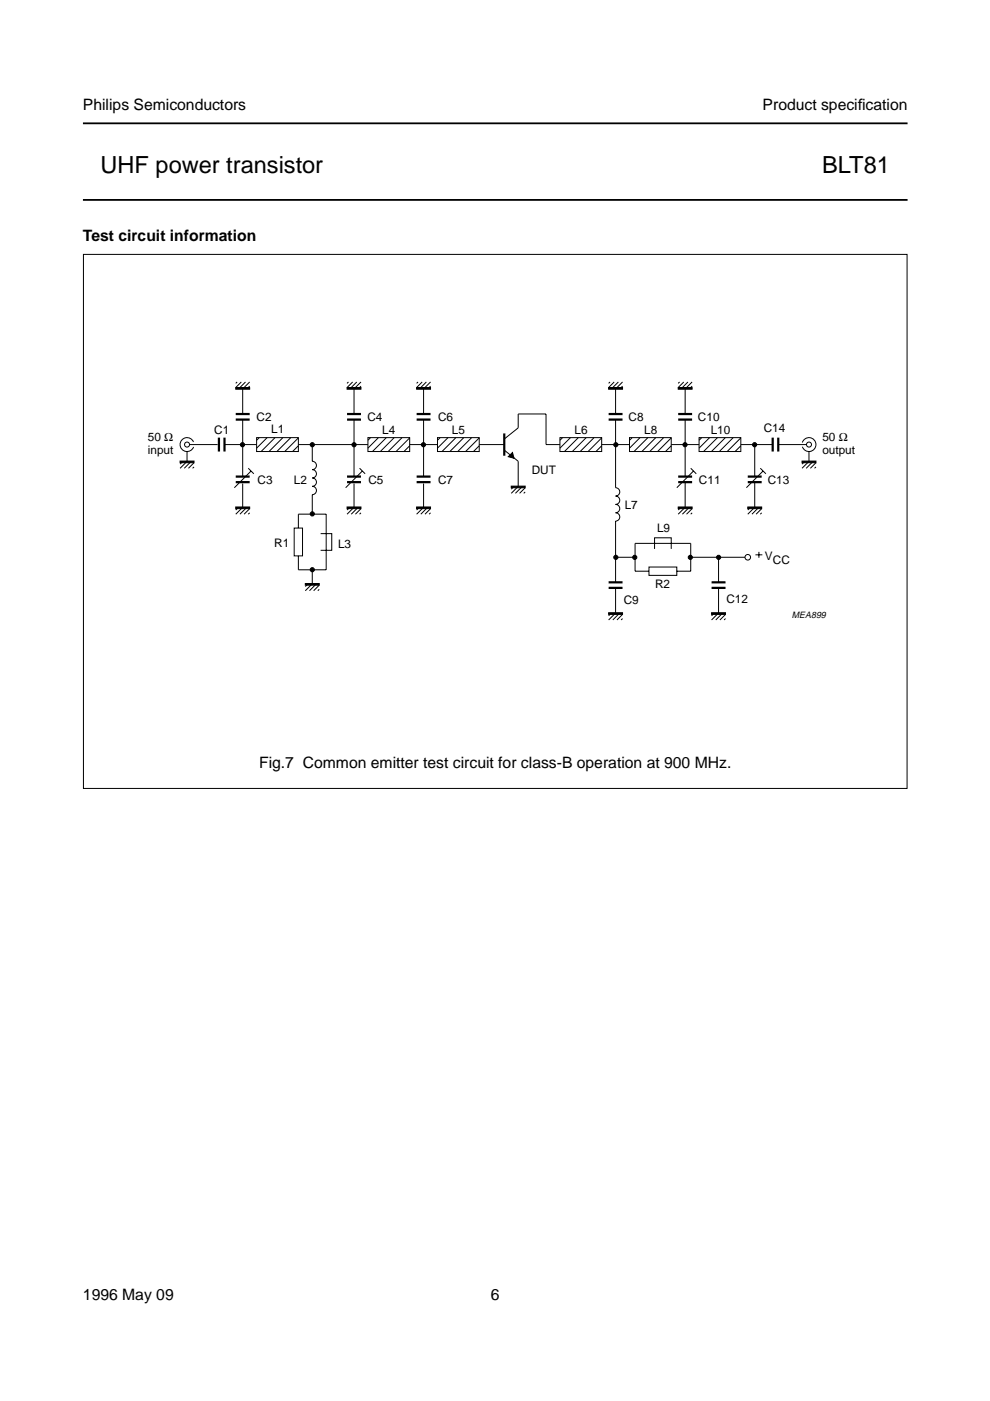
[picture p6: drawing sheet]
<svg xmlns="http://www.w3.org/2000/svg" width="210mm" height="297mm" viewBox="0 0 210 297" stroke-linecap="round" stroke-linejoin="round" font-family="sans-serif">
<path d="M17.6 26.2h174.8M17.6 42.4h174.8" fill="none" stroke="#000" stroke-width=".38"/>
<path d="M47.1 160.6h115.8v6.7h-115.8z" fill-rule="evenodd" fill="#fff"/>
<g fill="#fff">
<path d="M178.4 84.6h13.5z"/>
<path d="M178.3 83.7v2z"/>
<path d="M17.5 80.8h174.4v7.1h-174.4z"/>
<circle cx="162" cy="81.6" r=".22"/>
<circle cx="162" cy="83.5" r=".22"/>
<circle cx="162" cy="85.4" r=".22"/>
<circle cx="162" cy="87.2" r=".22"/>
<circle cx="47.1" cy="81.6" r=".22"/>
<circle cx="47.1" cy="83.5" r=".22"/>
<circle cx="47.1" cy="85.4" r=".22"/>
<circle cx="47.1" cy="87.2" r=".22"/>
</g>
<g fill="none" stroke="#000" stroke-width=".21">
<path d="M17.7 53.9h174.6v113.3h-174.6zM38.8 97.8l-.6 .6M39.7 95.7v2.1l-1.5 1.5M40.2 94.3h5.9M40.5 97.8l-1.4 1.5M41 93.7a1.47 1.47 0 0 0-2.2-.6 1.47 1.47 0 0 0 0 2.4 1.47 1.47 0 0 0 2.2-.7M41.1 98.1l-1.1 1.2M41.1 99l-.3 .3M47.6 94.3h6.8M50.3 81l-.3 .3M51.2 81l-1.2 1.2M51.5 89v12"/>
<path d="M52 81l-1.4 1.5M52.6 99.3l1.2 1.2M52.9 81l-1.4 1.5v5.3M52.9 81.9l-.6 .6M53.2 99.9l-3.5 3.5M54.4 92.8h8.9v2.9h-8.9zM55 92.8l-.6 .5M56.6 92.8l-2.2 2.2M58.3 92.8l-2.9 2.9M60 92.8l-3 2.9M61.6 92.8l-2.9 2.9M63.3 94.3h14.7"/>
<path d="M63.3 94.5l-1.3 1.2M63.3 92.8l-2.9 2.9M66.2 94.3v3.5a.89 .89 0 0 1 .9 .9 .89 .89 0 0 1-.9 .9 .88 .88 0 0 1 .9 .9 .88 .88 0 0 1-.9 .8 .88 .88 0 0 1 .9 .9 .88 .88 0 0 1-.9 .9 .88 .88 0 0 1 .9 .9 .88 .88 0 0 1-.9 .9v4.1M73.9 81l-.3 .3M74.8 81l-1.2 1.2M75.1 89v12M75.6 81l-1.4 1.5M76.2 99.3l1.2 1.2M76.5 81l-1.4 1.5v5.3M76.5 81.9l-.6 .6M76.8 99.9l-3.5 3.5M78 92.8h8.9v2.9h-8.9z"/>
<path d="M78.6 92.8l-.6 .5M80.2 92.8l-2.2 2.2M81.9 92.8l-2.9 2.9M83.6 92.8l-3 2.9M85.2 92.8l-2.9 2.9M86.9 94.3h5.9M86.9 94.5l-1.3 1.2M86.9 92.8l-2.9 2.9M88.6 81l-.3 .3M89.5 81l-1.2 1.2M89.8 89v12M90.4 81l-1.5 1.5"/>
<path d="M91.3 81l-1.5 1.5v5.3M91.3 81.9l-.6 .6M92.8 92.8h8.8v2.9h-8.8zM93.3 92.8l-.5 .5M95 92.8l-2.2 2.2M96.7 92.8l-3 2.9M98.3 92.8l-2.9 2.9M100 92.8l-3 2.9M101.6 94.3h5.3M101.6 94.5l-1.2 1.2M101.6 92.8l-2.9 2.9M106.9 93.1l3-2.4v-2.9h5.9v6.5h2.9"/>
<path d="M106.9 95.4l3 2.4v5.3M108.7 96.9l.3 .3M118.7 92.8h8.9v2.9h-8.9zM119.3 92.8l-.6 .5M121 92.8l-2.3 2.2M122.6 92.8l-2.9 2.9M124.3 92.8l-3 2.9M126 92.8l-3 2.9M127.6 94.3h5.9M127.6 94.5l-1.3 1.2M127.6 92.8l-2.9 2.9M129.3 81l-.3 .3"/>
<path d="M130.2 81l-1.2 1.2M130.5 89v14.4a.89 .89 0 0 1 .9 .9 .89 .89 0 0 1-.9 .9 .88 .88 0 0 1 .9 .9 .88 .88 0 0 1-.9 .8 .88 .88 0 0 1 .9 .9 .88 .88 0 0 1-.9 .9 .89 .89 0 0 1 .9 .9 .89 .89 0 0 1-.9 .9v13M131.1 81l-1.5 1.5M132 81l-1.5 1.5v5.3M132 81.9l-.6 .6M133.5 92.8h8.8v2.9h-8.8zM134 92.8l-.5 .5M135.7 92.8l-2.2 2.2M137.4 92.8l-3 2.9M139 92.8l-2.9 2.9M140.7 92.8l-2.9 2.9M142.3 94.3h5.9"/>
<path d="M142.3 94.5l-1.2 1.2M142.3 92.8l-2.9 2.9M144.1 81l-.3 .3M145 81l-1.2 1.2M145.3 89v12M145.9 81l-1.5 1.5M146.4 99.3l1.2 1.2M146.7 81l-1.4 1.5v5.3M146.7 81.9l-.5 .6M147 99.9l-3.5 3.5M148.2 92.8h8.9v2.9h-8.9zM148.8 92.8l-.6 .5"/>
<path d="M150.5 92.8l-2.3 2.2M152.1 92.8l-2.9 2.9M153.8 92.8l-3 2.9M155.5 92.8l-3 2.9M157.1 94.3h6.8M157.1 94.5l-1.3 1.2M157.1 92.8l-2.9 2.9M160 94.3v6.7M161.2 99.3l1.2 1.2M161.8 99.9l-3.6 3.5M165 94.3h5.9M170.1 93.8a1.47 1.47 0 0 1 2.3-.7 1.47 1.47 0 0 1 0 2.3 1.47 1.47 0 0 1-2.3-.7"/>
<path d="M170.6 97.8l-.6 .6M171.5 95.7v2.1l-1.5 1.5M172.4 97.8l-1.5 1.5M173 98.1l-1.2 1.2M173 99l-.3 .3M50.6 107.5l-.6 .6M51.5 102.5v5l-1.5 1.5M52.3 107.5l-1.4 1.5M52.9 107.8l-1.1 1.2M52.9 108.7l-.3 .3M62.4 112h1.7v5.9h-1.7zM63.3 112v-3h5.9v11.8h-5.9v-2.9"/>
<path d="M68 113.1h2.3v3.6h-2.3M74.2 107.5l-.6 .6M75.1 102.5v5l-1.5 1.5M75.9 107.5l-1.4 1.5M76.5 107.8l-1.1 1.2M76.5 108.7l-.3 .3M88.9 107.5l-.6 .6M89.8 102.5v5l-1.5 1.5M90.7 107.5l-1.5 1.5M91.3 107.8l-1.2 1.2M91.3 108.7l-.3 .3M109 103.1l-.6 .6"/>
<path d="M109.9 103.1l-1.5 1.5M110.8 103.1l-1.5 1.5M111.3 103.4l-1.1 1.2M111.3 104.3l-.3 .3M130.5 118.2h4.1M138.8 116.4v-2.4h3.5v2.4M144.4 107.5l-.6 .6M145.3 102.2v5.3l-1.5 1.5M146.2 107.5l-1.5 1.5M146.4 118.2h11.6M146.7 107.8l-1.1 1.2M146.7 108.7l-.3 .3"/>
<path d="M152.3 118.2v5.3M159.1 107.5l-.6 .6M160 102.2v5.3l-1.5 1.5M160.2 117.6h1.4M160.9 107.5l-1.5 1.5M160.9 117v1.3M161.5 107.8l-1.2 1.2M161.5 108.7l-.3 .3M65.3 123.8l-.6 .6M66.2 120.8v3l-1.5 1.4M67.1 123.8l-1.5 1.4M67.7 124.1l-1.2 1.1"/>
<path d="M67.7 125l-.3 .2M129.6 130l-.6 .6M130.5 124.6v5.4l-1.5 1.4M131.4 130l-1.5 1.4M132 130.3l-1.2 1.1M132 131.1l-.3 .3M137.6 120.2h5.9v1.8h-5.9zM137.6 121.1h-3v-5.9h11.8v5.9h-2.9M151.5 130l-.6 .6M152.3 124.6v5.4l-1.4 1.4M153.2 130l-1.4 1.4M153.8 130.3l-1.2 1.1"/>
<path d="M153.8 131.1l-.3 .3"/>
<circle cx="39.7" cy="94.3" r=".53"/>
<circle cx="171.5" cy="94.3" r=".53"/>
<circle cx="158.5" cy="118.2" r=".59"/>
</g>
<g fill="#000" stroke="#000" stroke-width=".21">
<path d="M38.2 97.8h2.9v.3h-2.9zM50 82.2h2.9v.3h-2.9zM73.6 82.2h2.9v.3h-2.9zM88.3 82.2h3v.3h-3zM107.8 96.8l.9-.9 .3 1.3zM129 82.2h3v.3h-3zM143.8 82.2h2.9v.3h-2.9zM170 97.8h3v.3h-3zM50 107.5h2.9v.3h-2.9zM73.6 107.5h2.9v.3h-2.9zM88.3 107.5h3v.3h-3zM108.4 103.1h2.9v.3h-2.9z"/>
<path d="M143.8 107.5h2.9v.3h-2.9zM158.5 107.5h3v.3h-3zM64.7 123.7h3v.4h-3zM129 129.9h3v.4h-3zM150.9 129.9h2.9v.4h-2.9z"/>
<circle cx="51.4" cy="94.3" r=".44"/>
<circle cx="66.2" cy="94.3" r=".44"/>
<circle cx="75.1" cy="94.3" r=".44"/>
<circle cx="89.8" cy="94.3" r=".44"/>
<circle cx="130.6" cy="94.3" r=".44"/>
<circle cx="145.2" cy="94.3" r=".44"/>
<circle cx="160" cy="94.3" r=".44"/>
<circle cx="66.2" cy="109" r=".44"/>
<circle cx="130.6" cy="118.2" r=".44"/>
<circle cx="134.6" cy="118.2" r=".44"/>
<circle cx="146.4" cy="118.2" r=".44"/>
<circle cx="152.4" cy="118.2" r=".44"/>
<circle cx="66.2" cy="120.8" r=".44"/>
</g>
<g fill="none" stroke="#000" stroke-width=".47">
<path d="M46.4 92.8v2.9M47.6 92.8v2.9M50 89h2.9M50 87.8h2.9M73.6 89h2.9M73.6 87.8h2.9M88.3 89h3M88.3 87.8h3M106.9 91.9v4.7M129 89h3M129 87.8h3M143.8 89h2.9"/>
<path d="M143.8 87.8h2.9M163.8 92.8v2.9M165 92.8v2.9M50 102.2h2.9M50 101h2.9M73.6 102.2h2.9M73.6 101h2.9M88.3 102.2h3M88.3 101h3M143.8 102.2h2.9M143.8 101h2.9M158.5 102.2h3"/>
<path d="M158.5 101h3M129 123.5h3M129 124.6h3M150.9 123.5h2.9M150.9 124.6h2.9"/>
</g>
<path d="M160.1 117.6h1.6" fill="none" stroke="#fff" stroke-width=".21"/>
<g font-size="5">
<text x="21.3" y="36.6">UHF power transistor</text>
<text x="174.3" y="36.6">BLT81</text>
</g>
<g font-size="3.3">
<text x="17.6" y="23.4">Philips Semiconductors</text>
<text x="161.7" y="23.4">Product specif</text>
<text x="181.9" y="23.4">ication</text>
<text x="17.6" y="51.1">Test circuit information</text>
<text x="54.9" y="162.8">Fig.7 Common emitter test circuit for class-B operation at 900 MHz.</text>
<text x="17.6" y="275.6">1996 May 09</text>
<text x="104.1" y="275.6">6</text>
</g>
<g font-size="2.5">
<text x="54.4" y="89.3">C2</text>
<text x="77.9" y="89.3">C4</text>
<text x="92.9" y="89.3">C6</text>
<text x="133.3" y="89.3">C8</text>
<text x="148" y="89.3">C10</text>
<text x="31.4" y="93.5">50 Ω</text>
<text x="45.4" y="92">C1</text>
<text x="57.5" y="91.8">L1</text>
<text x="81" y="92">L4</text>
<text x="95.8" y="92">L5</text>
<text x="121.8" y="92">L6</text>
<text x="136.6" y="92">L8</text>
<text x="150.7" y="92">L10</text>
<text x="161.9" y="91.6">C14</text>
<text x="174.4" y="93.5">50 Ω</text>
<text x="31.4" y="96.2">input</text>
<text x="112.7" y="100.6">DUT</text>
<text x="174.4" y="96.2">output</text>
<text x="54.6" y="102.6">C3</text>
<text x="62.3" y="102.6">L2</text>
<text x="78.1" y="102.6">C5</text>
<text x="92.9" y="102.6">C7</text>
<text x="132.4" y="107.8">L7</text>
<text x="148.2" y="102.6">C11</text>
<text x="162.8" y="102.6">C13</text>
<text x="139.3" y="112.8">L9</text>
<text x="58.1" y="116">R1</text>
<text x="71.7" y="116.2">L3</text>
<text x="162.1" y="118.7">V</text>
<text x="163.9" y="119.5">CC</text>
<text x="138.9" y="124.7">R2</text>
<text x="132.2" y="128">C9</text>
<text x="154" y="127.8">C12</text>
</g>
<text font-size="1.9" x="167.9" y="130.9">MEA899</text>
</svg>
